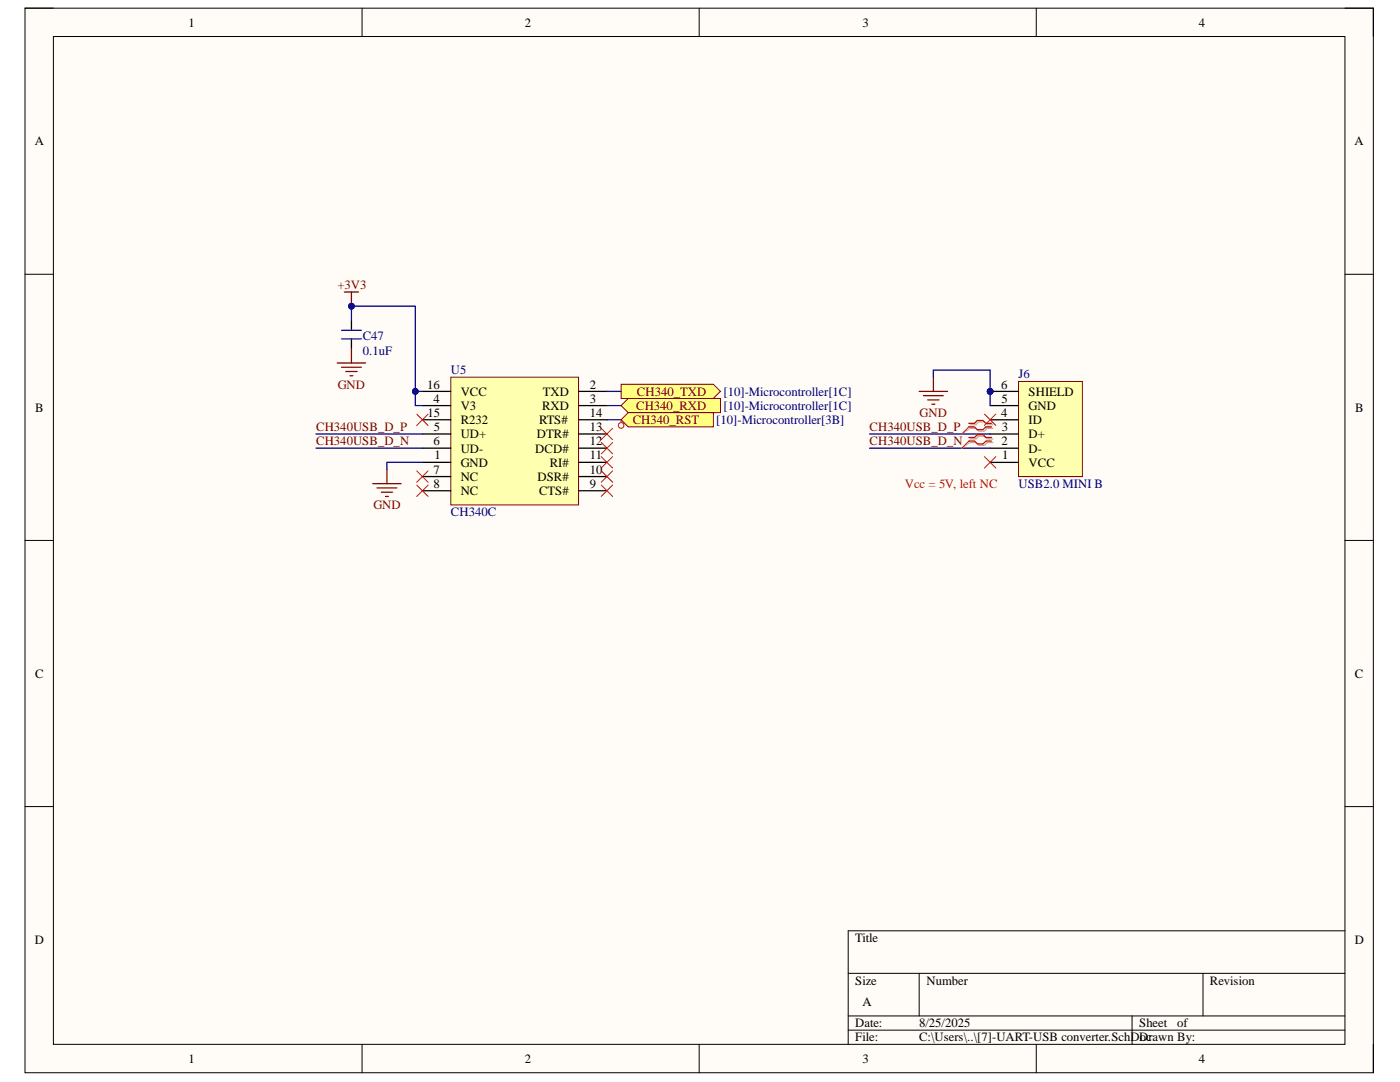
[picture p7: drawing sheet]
<svg xmlns="http://www.w3.org/2000/svg" width="279mm" height="216mm" viewBox="0 0 279 216" stroke-linecap="round" stroke-linejoin="round" font-family="sans-serif">
<path d="M5 1.6h269.1v212.5h-269.1z" fill-rule="evenodd" fill="#fffcf8"/>
<path d="M5 1.6h269.1v212.5h-269.1z" fill="none" stroke="#000" stroke-width=".2"/>
<path d="M10.7 7.3h257.7v201.1h-257.7z" fill-rule="evenodd" fill="#fffcf8"/>
<g fill="none" stroke="#000" stroke-width=".2">
<path d="M5 1.6h5.7M10.7 7.3h257.7v201.1h-257.7zM72.3 1.6v5.7M139.5 1.6v5.7M206.8 1.6v5.7M268.4 1.6h5.7v5.7M5 54.7h5.7M268.4 54.7h5.7M5 107.8h5.7M268.4 107.8h5.7M5 160.9h5.7M268.4 161h5.7"/>
<path d="M169.3 194.2h99.1M183.4 194.2v8.5M240.1 194.2v8.5M268.4 185.7h-99.1v22.7M72.3 208.4v5.7M139.5 208.4v5.7M169.3 202.7h99.1M169.3 205.6h99.1M206.8 208.4v5.7M225.9 202.7v5.7M274.1 208.4v5.7"/>
</g>
<path d="M90 75.3h25.5v25.5h-25.5z" fill-rule="evenodd" fill="#ffffb0"/>
<path d="M90 75.3h25.5v25.5h-25.5z" fill="none" stroke="#800000" stroke-width=".2"/>
<g fill="none" stroke="#000" stroke-width=".25">
<path d="M70.1 63.9v2M70.1 67.6v2M84.3 78.1h5.7M115.5 78.1h5.6M84.3 92.3h5.7M84.3 80.9h5.7M84.3 86.6h5.7M84.3 89.4h5.7M84.3 95.1h5.7M84.3 97.9h5.7M84.3 83.8h5.7M115.5 92.3h5.6"/>
<path d="M115.5 80.9h5.6M115.5 86.6h5.6M115.5 89.4h5.6M115.5 95.1h5.6M115.5 97.9h5.6M115.5 83.8h5.6"/>
</g>
<path d="M68.2 67.6h3.9M68.2 65.9h3.9" fill="none" stroke="#00f" stroke-width=".25"/>
<path d="M68.7 58.3h2.9M70.1 58.3v2.8M67.3 72.4h5.7M68.2 73.3h3.9M69 74.1h2.3M69.9 75h.5M70.1 69.6v2.8" fill="none" stroke="#800000" stroke-width=".25"/>
<circle cx="70.1" cy="61.1" r=".57" fill="#000080"/>
<circle cx="70.1" cy="61.1" r=".57" fill="none" stroke="#000080" stroke-width=".2"/>
<path d="M74.4 96.5h5.7M75.2 97.4h4M76.1 98.2h2.3M76.9 99.1h.6M77.2 93.7v2.8" fill="none" stroke="#800000" stroke-width=".25"/>
<path d="M124 76.7h18.4l1.4 1.4-1.4 1.4h-18.4z" fill-rule="evenodd" fill="#ffff80"/>
<path d="M124 76.7h18.4l1.4 1.4-1.4 1.4h-18.4z" fill="none" stroke="#800000" stroke-width=".2"/>
<path d="M124 80.9l1.4-1.4h18.4v2.8h-18.4z" fill-rule="evenodd" fill="#ffff80"/>
<path d="M124 80.9l1.4-1.4h18.4v2.8h-18.4z" fill="none" stroke="#800000" stroke-width=".2"/>
<path d="M124 83.8l1.4-1.5h17v2.9h-17z" fill-rule="evenodd" fill="#ffff80"/>
<path d="M124 83.8l1.4-1.5h17v2.9h-17z" fill="none" stroke="#800000" stroke-width=".2"/>
<path d="M203.3 76.1h12.7v19h-12.7z" fill-rule="evenodd" fill="#ffffb0"/>
<path d="M203.3 76.1h12.7v19h-12.7z" fill="none" stroke="#800000" stroke-width=".2"/>
<path d="M197.6 78.1h5.7M197.6 92.3h5.7M197.6 89.4h5.7M197.6 86.6h5.7M197.6 83.8h5.7M197.6 80.9h5.7" fill="none" stroke="#000" stroke-width=".25"/>
<path d="M183.4 78.1h5.7M184.3 78.9h4M185.1 79.8h2.3M186.3 75.3v2.8M186 80.6h.6" fill="none" stroke="#800000" stroke-width=".25"/>
<g fill="none" stroke="#f00" stroke-width=".2">
<path d="M83.2 96.8l2.2 2.3M83.2 94l2.2 2.2M83.2 82.6l2.2 2.3M85.4 96.8l-2.2 2.3M85.4 94l-2.2 2.2M85.4 82.6l-2.2 2.3M120 96.8l2.3 2.3M120 94l2.3 2.2M120 91.1l2.3 2.3M120 88.3l2.3 2.3M120 85.5l2.3 2.2M122.3 96.8l-2.3 2.3"/>
<path d="M122.3 94l-2.3 2.2M122.3 91.1l-2.3 2.3M122.3 88.3l-2.3 2.3M122.3 85.5l-2.3 2.2M196.5 91.1l2.2 2.3M196.5 82.6l2.2 2.3M198.7 91.1l-2.2 2.3M198.7 82.6l-2.2 2.3"/>
</g>
<path d="M70.1 63.9v-2.8h12.8v19.8h1.4M63.1 89.4h21.2M63.1 86.6h21.2" fill="none" stroke="#000080" stroke-width=".25"/>
<circle cx="82.9" cy="78.1" r=".57" fill="#000080"/>
<circle cx="82.9" cy="78.1" r=".57" fill="none" stroke="#000080" stroke-width=".2"/>
<circle cx="70.1" cy="61.1" r=".57" fill="#000080"/>
<circle cx="70.1" cy="61.1" r=".57" fill="none" stroke="#000080" stroke-width=".2"/>
<path d="M82.9 78.1h1.4M84.3 92.3h-7.1v1.4" fill="none" stroke="#000080" stroke-width=".25"/>
<circle cx="82.9" cy="78.1" r=".57" fill="#000080"/>
<circle cx="82.9" cy="78.1" r=".57" fill="none" stroke="#000080" stroke-width=".2"/>
<path d="M121.1 78.1h2.9M186.3 75.3v-1.5h11.3v7.1M121.1 80.9h2.9M121.1 83.8h2.9M173.5 86.6h24.1M173.5 89.4h24.1" fill="none" stroke="#000080" stroke-width=".25"/>
<path d="M193.6 84.8h1.2l.5-.6h1.2l.5 .6h1.2M193.6 85.5h1.2l.5 .5h1.2l.5-.5h1.2M193.6 87.6h1.2l.5-.6h1.2l.5 .6h1.2M193.6 88.3h1.2l.5 .6h1.2l.5-.6h1.2" fill="none" stroke="#d0a19e" stroke-width=".25"/>
<path d="M193.6 85.5l-1.7 1.1M193.6 88.3l-1.7 1.1" fill="none" stroke="#d0a19e" stroke-width=".2"/>
<path d="M193.4 84.5h1.1l.6-.6h1.1l.6 .6h1.1M193.4 85.2h1.1l.6 .5h1.1l.6-.5h1.1M193.4 87.3h1.1l.6-.6h1.1l.6 .6h1.1M193.4 88h1.1l.6 .6h1.1l.6-.6h1.1" fill="none" stroke="#f00" stroke-width=".25"/>
<g fill="none" stroke="#f00" stroke-width=".2">
<path d="M124 83.8v.5M193.4 85.2l-1.5 1.4M193.4 88l-1.5 1.4"/>
<circle cx="124" cy="84.9" r=".57"/>
</g>
<g font-size="2.5">
<text x="37.6" y="5.3">1</text>
<text x="104.7" y="5.3">2</text>
<text x="172.1" y="5.3">3</text>
<text x="239.3" y="5.3">4</text>
<text x="6.9" y="29">A</text>
<text x="270.3" y="29">A</text>
<text x="85.3" y="77.5">16</text>
<text x="117.7" y="77.5">2</text>
<text x="199.8" y="77.5">6</text>
<text x="7" y="82.1">B</text>
<text x="85.3" y="83.2">15</text>
<text x="86.5" y="80.3">4</text>
<text x="91.9" y="81.8">V3</text>
<text x="91.9" y="79">VCC</text>
<text x="108.2" y="81.8">RXD</text>
<text x="108.3" y="79">TXD</text>
<text x="117.7" y="80.3">3</text>
<text x="117.7" y="83.2">14</text>
<text x="199.8" y="83.2">4</text>
<text x="199.9" y="80.3">5</text>
<text x="205.3" y="81.8">GND</text>
<text x="205.3" y="79">SHIELD</text>
<text x="270.5" y="82.1">B</text>
<text x="86.5" y="88.9">6</text>
<text x="86.6" y="86">5</text>
<text x="91.9" y="87.4">UD+</text>
<text x="91.9" y="84.7">R232</text>
<text x="107.2" y="87.4">DTR#</text>
<text x="107.6" y="84.7">RTS#</text>
<text x="117.7" y="88.9">12</text>
<text x="117.7" y="86">13</text>
<text x="199.9" y="88.9">2</text>
<text x="199.9" y="86">3</text>
<text x="205.3" y="87.4">D+</text>
<text x="205.3" y="84.7">ID</text>
<text x="86.5" y="94.5">7</text>
<text x="86.7" y="91.7">1</text>
<text x="91.9" y="93.1">GND</text>
<text x="91.9" y="90.3">UD-</text>
<text x="91.9" y="96">NC</text>
<text x="106.8" y="90.3">DCD#</text>
<text x="107.2" y="96">DSR#</text>
<text x="109.7" y="93.1">RI#</text>
<text x="117.7" y="94.5">10</text>
<text x="117.7" y="91.7">11</text>
<text x="200" y="91.7">1</text>
<text x="205.3" y="93.1">VCC</text>
<text x="205.3" y="90.3">D-</text>
<text x="86.5" y="97.3">8</text>
<text x="91.9" y="98.8">NC</text>
<text x="107.6" y="98.8">CTS#</text>
<text x="117.7" y="97.3">9</text>
<text x="7" y="135.2">C</text>
<text x="270.4" y="135.2">C</text>
<text x="6.9" y="188.3">D</text>
<text x="170.7" y="188">Title</text>
<text x="270.4" y="188.3">D</text>
<text x="170.7" y="196.5">Size</text>
<text x="184.9" y="196.5">Number</text>
<text x="241.5" y="196.5">Revision</text>
<text x="172.1" y="200.8">A</text>
<text x="170.7" y="205">Date:</text>
<text x="170.7" y="207.8">File:</text>
<text x="183.5" y="205">8/25/2025</text>
<text x="183.5" y="207.8">C:\Users\..\[7]-UART-USB converter.SchDDrawn By:</text>
<text x="227.3" y="205">Sheet</text>
<text x="227.5" y="207.8">oc</text>
<text x="235" y="205">of</text>
<text x="37.6" y="212.1">1</text>
<text x="104.7" y="212.1">2</text>
<text x="172.1" y="212.1">3</text>
<text x="239.3" y="212.1">4</text>
</g>
<g font-size="2.5" fill="#800000">
<text x="67.3" y="57.7">+3V3</text>
<text x="67.4" y="77.5">GND</text>
<text x="127" y="81.8">CH340_RXD</text>
<text x="127.1" y="79">CH340_TXD</text>
<text x="183.5" y="83.2">GND</text>
<text x="63.1" y="86">CH340USB_D_P</text>
<text x="63.1" y="88.9">CH340USB_D_N</text>
<text x="126.3" y="84.7">CH340_RST</text>
<text x="173.6" y="86">CH340USB_D_P</text>
<text x="173.6" y="88.9">CH340USB_D_N</text>
<text x="74.5" y="101.7">GND</text>
</g>
<g font-size="2.5" fill="#000080">
<text x="72.4" y="67.9">C47</text>
<text x="72.4" y="70.8">0.1uF</text>
<text x="90" y="74.7">U5</text>
<text x="203.2" y="75.5">J6</text>
<text x="144.4" y="79">[10]-Microcontroller[1C]</text>
<text x="144.4" y="81.8">[10]-Microcontroller[1C]</text>
<text x="142.9" y="84.7">[10]-Microcontroller[3B]</text>
<text x="203.2" y="97.3">USB2.0 MINI B</text>
<text x="90" y="103">CH340C</text>
</g>
<text font-size="2.5" fill="#f00" x="180.6" y="97.3">Vcc = 5V, left NC</text>
<text font-size="1.1" fill="#000080" x="196.9" y="78.3">PIJ606</text>
</svg>
